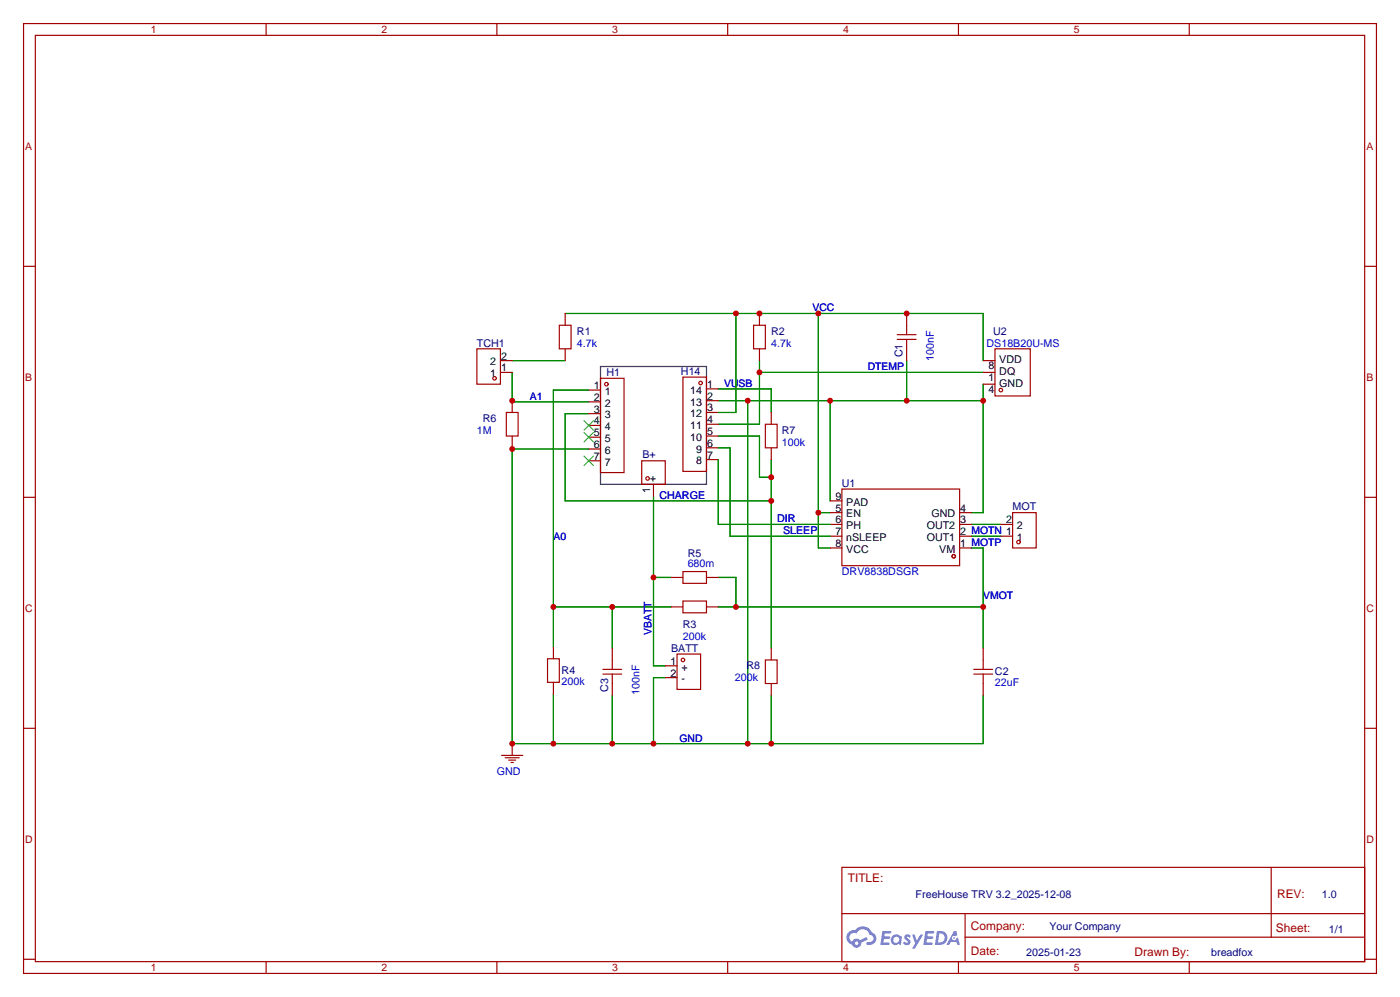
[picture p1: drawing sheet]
<svg xmlns="http://www.w3.org/2000/svg" width="302mm" height="215mm" viewBox="0 0 302 215" stroke-linecap="round" stroke-linejoin="round" font-family="sans-serif">
<g fill="none" stroke="#a10000" stroke-width=".25">
<path d="M5.1 5.1h291.8v204.7h-291.8zM7.6 7.6h286.8v199.7h-286.8zM57.4 5.1v2.5M107.2 5.1v2.5M157 5.1v2.5M206.8 5.1v2.5M256.5 5.1v2.5M5.1 57.4h2.5M294.4 57.4h2.5M5.1 107.2h2.5M294.4 107.2h2.5M5.1 157h2.5"/>
<path d="M294.4 157h2.5M181.6 186.9h112.8v20.4h-112.8zM181.6 196.9h112.7M208.2 196.9v10.2M274.2 187v15M5.1 206.8h2.5M57.4 207.3v2.5M107.2 207.3v2.5M157 207.3v2.5M206.8 207.3v2.5M208.2 202h86.1M256.5 207.3v2.5"/>
<path d="M294.4 206.8h2.5"/>
</g>
<g fill="#5487ff">
<path d="M195.3 201.6l.5-.2 .4 .1 .3 .2-.3 .5a.33 .33 0 0 0-.2-.3 .33 .33 0 0 0-.4 .1l.1 .1a.86 .86 0 0 1 .6 .6 .86 .86 0 0 1-.3 .9l-.6 .1-.6-.4 .3-.4 .5 .3 .3-.1-.1-.2a.88 .88 0 0 1-.5-1.3z"/>
<path d="M196.8 201.4h.5l.5 1.3 .7-1.3h.6l-1.7 3.1h-.6l.6-1.2z"/>
<path d="M190.3 200.7h1.7l.2 .1-.1 .4h-1.3v.6h1l.3 .3-.3 .2h-1.1l-.1 .8 1.2 .1 .1 .2-.1 .2h-1.9z"/>
<path d="M199.6 200.7h1.7l.2 .1-.1 .4h-1.3l-.1 .6h1.1l.2 .3-.2 .2h-1.1l-.1 .8 1.2 .1 .1 .2-.1 .2h-1.9z"/>
<path d="M205.8 200.7h.5l.2 .9-.4 .2a.5 .5 0 0 0-.7 .2 .5 .5 0 0 0 .3 .7 .5 .5 0 0 0 .6-.5l.3-.1 .5 1.5h-.6l-.2-.6h-1.2l-.3 .6h-.7z"/>
<path d="M202.1 200.7l-.4 2.9h.9a1.51 1.51 0 0 0 1.8-1.5 1.51 1.51 0 0 0-1.8-1.4zM202.6 201.2a1.02 1.02 0 0 1 1.2 1.1 1.02 1.02 0 0 1-1.5 .8z"/>
<path d="M192.6 201.7a1.11 1.11 0 0 0-.3 1.6 1.11 1.11 0 0 0 1.6 .2l.4 .1 .2-1.6-.4-.2a1.02 1.02 0 0 0-1.5-.1zM192.6 202.5a.7 .7 0 0 1 1.4 0 .7 .7 0 0 1-1.4 0z"/>
<path d="M183.1 200.9a1.58 1.58 0 0 0 .7 2.7 1.01 1.01 0 0 0 1.2 .7 1.01 1.01 0 0 0 .8-1.1l1.4-.7-.3-.6-1.4 .7a1.03 1.03 0 0 0-1.7 .4 1 1 0 0 1-.5-1.4 1 1 0 0 1 1.5-.4 1.49 1.49 0 0 1 1.5-.9 1.49 1.49 0 0 1 1.3 1.2 .82 .82 0 0 1 .8 1 .82 .82 0 0 1-1.2 .5l-.3 .2v.3a1.4 1.4 0 0 0 2-.6 1.4 1.4 0 0 0-.8-2 2.19 2.19 0 0 0-3.7-.4l-.8 .1zM184.4 203.3a.4 .4 0 0 1 .8 0 .4 .4 0 0 1-.8 0z"/>
<circle cx="205.8" cy="202.2" r=".19"/>
</g>
<path d="M129.5 79h22.9v25.4h-22.9z" fill="none" stroke="#000" stroke-width=".25"/>
<g fill="none" stroke="#a10000" stroke-width=".25">
<path d="M102.9 75.2h5v7.6h-5zM107.9 77.7h2.6M120.6 70.1h2.6v5.1h-2.6zM121.9 67.6v2.5M121.9 75.2v2.5M162.6 70.1h2.5v5.1h-2.5zM163.8 67.6v2.5M163.8 75.2v2.5M193.5 73.2h4.1M193.5 72.1h4.1M195.6 67.6v4.5M195.6 73.2v4.5"/>
<path d="M212.1 77.7h2.5M214.6 75.2h7.6v10.1h-7.6zM107.9 80.3h2.6M109.2 88.9h2.6v5.1h-2.6zM110.5 86.4v2.5M110.5 94v2.5M127 84.1h2.5M127 86.6h2.5M127 89.2h2.5M127 91.7h2.5M127 94.2h2.5M127 96.8h2.5"/>
<path d="M127 99.3h2.5M129.5 81.5h5.1v20.4h-5.1zM138.4 99.3h5.1v5.1h-5.1zM147.3 81.3h5.1v20.3h-5.1zM152.4 83.8h2.5M152.4 86.4h2.5M152.4 88.9h2.5M152.4 91.4h2.5M152.4 94h2.5M152.4 96.5h2.5M152.4 99.1h2.5M165.1 91.4h2.5v5.1h-2.5z"/>
<path d="M166.4 88.9v2.5M166.4 96.5v2.6M212.1 80.3h2.5M212.1 82.8h2.5M141 104.4v2.5M179.1 118.1h2.5M179.1 115.6h2.5M179.1 113h2.5M179.1 110.5h2.5M179.1 107.9h2.5M181.6 105.4h25.4v16.5h-25.4zM207 118.1h2.5"/>
<path d="M207 115.6h2.5M207 113h2.5M207 110.5h2.5M215.9 115.6h2.5M215.9 113h2.5M218.4 110.5h5.1v7.6h-5.1zM119.4 139.4v2.6M132.1 139.7v4.6M144.8 130.8h2.5M144.8 124.5h2.5M147.3 129.5h5.1v2.6h-5.1zM147.3 123.2h5.1v2.5h-5.1z"/>
<path d="M152.4 130.8h2.5M152.4 124.5h2.5M166.4 139.7v2.5M212.1 139.7v4.6M118.1 142h2.5v5.1h-2.5zM119.4 147.1v2.5M130 145.3h4.1M130 144.3h4.1M132.1 145.3v4.6M143.5 143.5h2.5M143.5 146h2.5M146 141h5.1v7.6h-5.1z"/>
<path d="M165.1 142.2h2.5v5.1h-2.5zM166.4 147.3v2.6M210.1 145.3h4M210.1 144.3h4M212.1 145.3v4.6M108.2 162.8h4.6M109 163.3h3M109.7 163.8h1.6M110.2 164.3h.5M110.5 160.3h.1M110.5 160.3v2.5"/>
<circle cx="106.7" cy="81.5" r=".38"/>
<circle cx="130.8" cy="82.8" r=".38"/>
<circle cx="151.1" cy="82.5" r=".38"/>
<circle cx="215.9" cy="84.1" r=".38"/>
<circle cx="139.7" cy="103.1" r=".38"/>
<circle cx="205.7" cy="119.9" r=".38"/>
<circle cx="219.7" cy="116.8" r=".38"/>
<circle cx="147.3" cy="142.2" r=".38"/>
</g>
<g fill="none" stroke="#008700" stroke-width=".25">
<path d="M110.5 77.7h11.4M121.9 67.6h90.2v10.1M158.7 67.6v21.3h-3.8M163.8 77.7v13.7h-8.9M176.5 67.6v50.5h2.6M195.6 77.7v8.7M110.5 80.3v6.3h16.5M110.5 96.5v63.8h101.6v-10.4M110.5 96.8h16.5M127 84.1h-7.6v55.3M127 89.2h-5.1v18.7h44.5M154.9 99.1v13.9h24.2"/>
<path d="M154.9 96.5h2.6v19.1h21.6M154.9 83.8h11.5v5.1M154.9 94h8.9v8.9h2.6M154.9 86.4h57.2M161.3 86.4v73.9M163.8 80.3h48.3M166.4 99.1v40.6M179.1 86.4v21.5M212.1 82.8v27.7h-2.6M141 106.9v36.6h2.5M176.5 110.5h2.6M209.5 113h6.4"/>
<path d="M209.5 115.6h6.4M209.5 118.1h2.6v21.6M119.4 130.8h25.4M132.1 130.8v8.9M141 124.5h3.8M154.9 130.8h57.2M154.9 124.5h3.8v6.3M119.4 149.6v10.7M132.1 149.9v10.4M143.5 146h-2.5v14.3M166.4 149.9v10.4"/>
</g>
<path d="M126 90.7l2 2M126 93.2l2 2M126 98.3l2 2M128 90.7l-2 2M128 93.2l-2 2M128 98.3l-2 2" fill="none" stroke="#3c3" stroke-width=".25"/>
<g fill="#c00">
<circle cx="119.4" cy="130.8" r=".63"/>
<circle cx="132.1" cy="130.8" r=".63"/>
<circle cx="166.4" cy="102.9" r=".63"/>
<circle cx="166.4" cy="107.9" r=".63"/>
<circle cx="163.8" cy="80.3" r=".63"/>
<circle cx="110.5" cy="86.4" r=".63"/>
<circle cx="141" cy="124.5" r=".63"/>
<circle cx="212.1" cy="130.8" r=".63"/>
<circle cx="158.8" cy="130.8" r=".63"/>
<circle cx="110.5" cy="96.8" r=".63"/>
<circle cx="110.5" cy="160.3" r=".63"/>
<circle cx="119.4" cy="160.3" r=".63"/>
<circle cx="132.1" cy="160.3" r=".63"/>
<circle cx="141" cy="160.3" r=".63"/>
<circle cx="161.3" cy="160.3" r=".63"/>
<circle cx="166.4" cy="160.3" r=".63"/>
<circle cx="161.3" cy="86.4" r=".63"/>
<circle cx="179.1" cy="86.4" r=".63"/>
<circle cx="195.6" cy="86.4" r=".63"/>
<circle cx="212.1" cy="86.4" r=".63"/>
<circle cx="158.8" cy="67.6" r=".63"/>
<circle cx="163.8" cy="67.6" r=".63"/>
<circle cx="176.5" cy="67.6" r=".63"/>
<circle cx="195.6" cy="67.6" r=".63"/>
<circle cx="176.5" cy="110.5" r=".63"/>
</g>
<g font-size="2.6" fill="#a00000">
<text x="182.9" y="190.1">TITLE:</text>
<text x="275.5" y="193.5">REV:</text>
<text x="209.5" y="200.4">Company:</text>
<text x="275.2" y="200.8">Sheet:</text>
<text x="209.5" y="205.9">Date:</text>
<text x="244.8" y="205.9">Drawn By:</text>
</g>
<g font-size="2.3" fill="#000080">
<text x="102.9" y="74.7">TCH1</text>
<text x="124.5" y="72.2">R1</text>
<text x="166.4" y="72.2">R2</text>
<text x="194.7" y="77" transform="rotate(-90 194.7 77)">C1</text>
<text x="214.2" y="72.2">U2</text>
<text x="130.8" y="81.1">H1</text>
<text x="146.9" y="80.8">H14</text>
<text x="104.1" y="91">R6</text>
<text x="168.7" y="93.5">R7</text>
<text x="138.6" y="98.7">B+</text>
<text x="181.6" y="104.9">U1</text>
<text x="218.4" y="110">MOT</text>
<text x="148.3" y="120">R5</text>
<text x="147.3" y="135.4">R3</text>
<text x="144.8" y="140.5">BATT</text>
<text x="121.2" y="145.2">R4</text>
<text x="131.2" y="149.2" transform="rotate(-90 131.2 149.2)">C3</text>
<text x="161" y="144.2">R8</text>
<text x="214.6" y="145.5">C2</text>
<text x="197.5" y="193.5">FreeHouse TRV 3.2_2025-12-08</text>
<text x="285.1" y="193.6">1.0</text>
<text x="226.4" y="200.5">Your Company</text>
<text x="286.7" y="201">1/1</text>
<text x="221.4" y="206.1">2025-01-23</text>
<text x="261.3" y="206">breadfox</text>
</g>
<g font-size="2.3">
<text x="108.1" y="77.5">2</text>
<text x="105.7" y="81.3">1</text>
<text x="105.7" y="78.8">2</text>
<text x="108.1" y="80">1</text>
<text x="128.1" y="83.8">1</text>
<text x="152.5" y="83.6">1</text>
<text x="213.2" y="79.6">8</text>
<text x="213.2" y="82.1">1</text>
<text x="215.6" y="78.3">VDD</text>
<text x="215.6" y="80.8">DQ</text>
<text x="215.6" y="83.4">GND</text>
<text x="128.1" y="86.4">2</text>
<text x="128.1" y="88.9">3</text>
<text x="130.5" y="85.1">1</text>
<text x="130.5" y="87.7">2</text>
<text x="148.9" y="84.9">14</text>
<text x="148.9" y="87.4">13</text>
<text x="148.9" y="89.9">12</text>
<text x="152.5" y="86.1">2</text>
<text x="152.5" y="88.7">3</text>
<text x="213.2" y="84.6">4</text>
<text x="128.1" y="91.5">4</text>
<text x="128.1" y="94">5</text>
<text x="130.5" y="90.2">3</text>
<text x="130.5" y="92.7">4</text>
<text x="130.5" y="95.3">5</text>
<text x="148.9" y="92.5">11</text>
<text x="148.9" y="95">10</text>
<text x="152.5" y="91.2">4</text>
<text x="152.5" y="93.8">5</text>
<text x="128.1" y="96.5">6</text>
<text x="128.1" y="99.1">7</text>
<text x="130.5" y="97.8">6</text>
<text x="130.5" y="100.4">7</text>
<text x="150.2" y="97.6">9</text>
<text x="150.2" y="100.1">8</text>
<text x="152.5" y="96.3">6</text>
<text x="152.5" y="98.8">7</text>
<text x="140.3" y="106.3" transform="rotate(-90 140.3 106.3)">1</text>
<text x="141.5" y="103.9" transform="rotate(-90 141.5 103.9)">+</text>
<text x="180.2" y="107.7">9</text>
<text x="180.2" y="110.3">5</text>
<text x="180.2" y="112.8">6</text>
<text x="182.5" y="111.5">EN</text>
<text x="182.5" y="109">PAD</text>
<text x="200.9" y="111.5">GND</text>
<text x="207.1" y="112.8">3</text>
<text x="207.1" y="110.3">4</text>
<text x="217" y="112.8">2</text>
<text x="180.2" y="115.3">7</text>
<text x="180.2" y="117.9">8</text>
<text x="182.5" y="114.1">PH</text>
<text x="182.5" y="116.6">nSLEEP</text>
<text x="182.5" y="119.2">VCC</text>
<text x="199.9" y="116.6">OUT1</text>
<text x="199.9" y="114.1">OUT2</text>
<text x="202.6" y="119.2">VM</text>
<text x="207.1" y="117.9">1 MOTP</text>
<text x="207.1" y="115.3">2 MOTN 1</text>
<text x="219.4" y="116.6">1</text>
<text x="219.4" y="114.1">2</text>
<text x="144.6" y="143.3">1</text>
<text x="144.6" y="145.8">2</text>
<text x="147" y="144.6">+</text>
<text x="147" y="147.1">-</text>
</g>
<g font-size="2.3" fill="#00f">
<text x="124.5" y="74.7">4.7k</text>
<text x="166.4" y="74.7">4.7k</text>
<text x="201.5" y="77.7" transform="rotate(-90 201.5 77.7)">100nF</text>
<text x="212.8" y="74.7">DS18B20U-MS</text>
<text x="102.9" y="93.5">1M</text>
<text x="168.7" y="96.1">100k</text>
<text x="142.2" y="107.5">CHARGE</text>
<text x="167.6" y="112.6">DIR</text>
<text x="168.9" y="115.1">SLEEP</text>
<text x="148.3" y="122.3">680m</text>
<text x="181.6" y="124">DRV8838DSGR</text>
<text x="147.3" y="138">200k</text>
<text x="121.2" y="147.5">200k</text>
<text x="138" y="149.9" transform="rotate(-90 138 149.9)">100nF</text>
<text x="158.5" y="146.8">200k</text>
<text x="214.6" y="147.8">22uF</text>
<text x="107.2" y="167">GND</text>
</g>
<g font-size="2.2" fill="#a00000">
<text x="32.5" y="7.1">1</text>
<text x="82.3" y="7.1">2</text>
<text x="132.1" y="7.1">3</text>
<text x="181.9" y="7.1">4</text>
<text x="231.6" y="7.1">5</text>
<text x="5.5" y="32.4">A</text>
<text x="294.8" y="32.4">A</text>
<text x="5.5" y="82.2">B</text>
<text x="294.8" y="82.2">B</text>
<text x="5.5" y="132">C</text>
<text x="294.8" y="132">C</text>
<text x="5.5" y="181.8">D</text>
<text x="294.8" y="181.8">D</text>
<text x="32.5" y="209.3">1</text>
<text x="82.3" y="209.3">2</text>
<text x="132.1" y="209.3">3</text>
<text x="181.9" y="209.3">4</text>
<text x="231.6" y="209.3">5</text>
</g>
<g font-size="2.2" fill="#00f">
<text x="175.3" y="67.1">VCC</text>
<text x="156.2" y="83.4">VUSB</text>
<text x="187.2" y="79.8">DTEMP</text>
<text x="114.3" y="86.2">A1</text>
<text x="119.4" y="116.4">A0</text>
<text x="212.1" y="129.1">VMOT</text>
<text x="140.5" y="136.9" transform="rotate(-90 140.5 136.9)">VBATT</text>
<text x="146.6" y="159.8">GND</text>
</g>
</svg>
